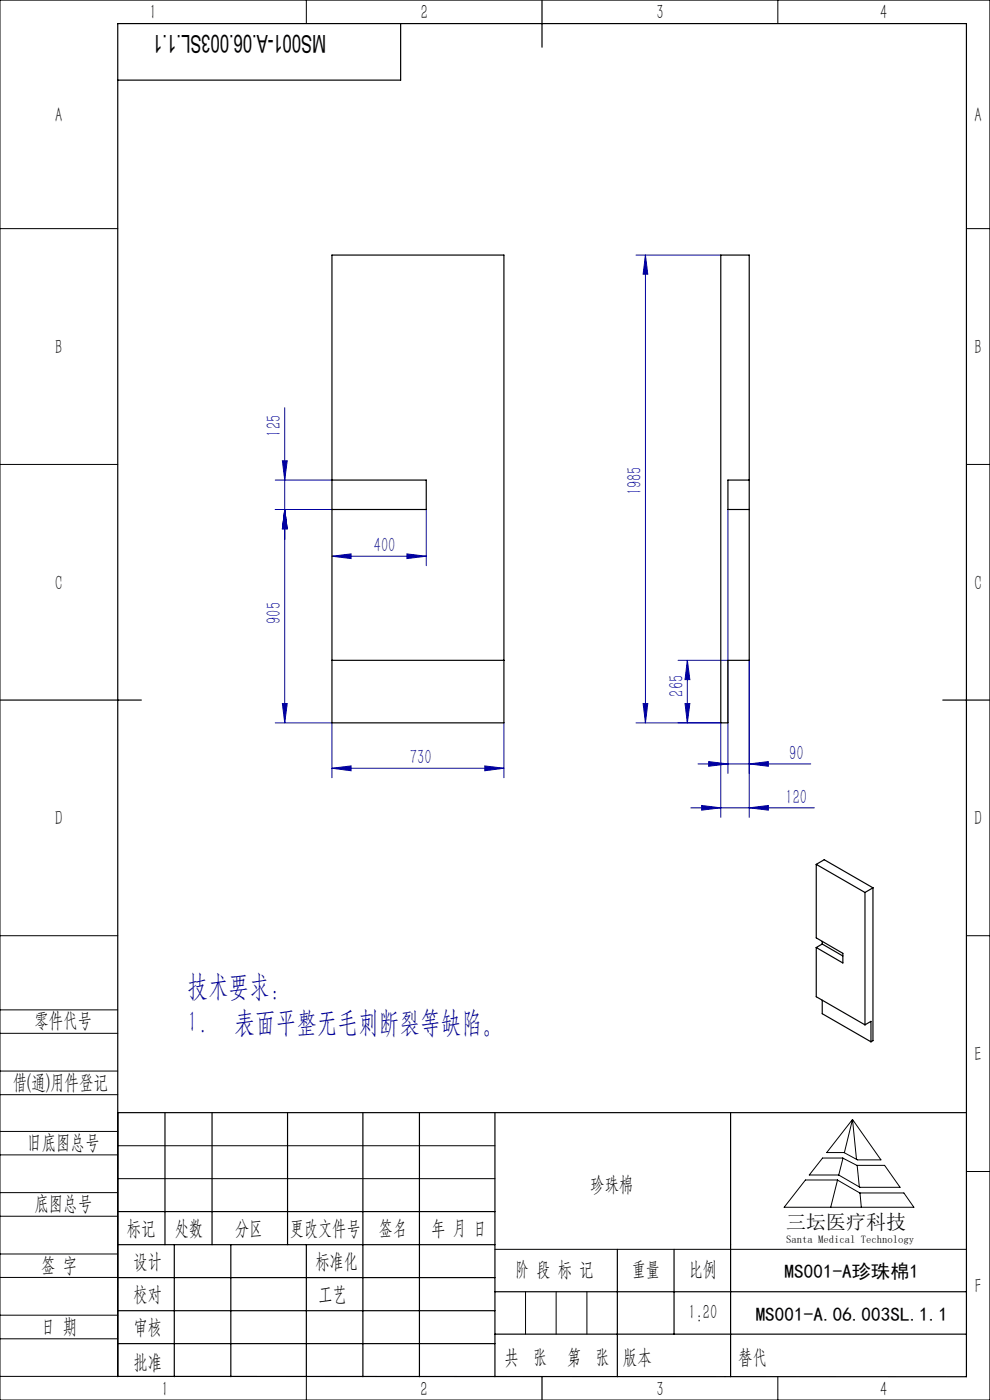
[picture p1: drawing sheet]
<svg xmlns="http://www.w3.org/2000/svg" width="210mm" height="297mm" viewBox="0 0 210 297" stroke-linecap="round" stroke-linejoin="round" font-family="sans-serif">
<g fill="none" stroke="#0000a0" stroke-width=".21">
<path d="M134.9 54.1h18M136.9 54.1v99.2M136.9 54.1l.5 4.1h-1zM59.9 97.8h1l-.5 4zM60.4 86.5v66.8M58.4 108.1h12M58.4 101.8h12M60.4 108.1l.5 4.1h-1zM70.4 118h20M70.4 118l4.1-.5v1zM86.3 117.5l4.1 .5-4.1 .5zM90.4 108.1v11.9"/>
<path d="M154.4 108.1v56M58.4 153.3h12v11.7M59.9 149.3h1l-.5 4zM106.9 153.3v11.7M134.9 153.3h18v20.1M136.4 149.3h1l-.5 4zM143.8 140.1h10.6M145.3 149.3h1l-.5 4zM145.8 140.1l.5 4.1h-1zM145.8 140.1v13.2M158.9 140.1v33.3M70.4 163l4.1-.5v1z"/>
<path d="M70.4 163h36.5M102.8 162.5l4.1 .5-4.1 .5zM146.5 171.4h26.3M148.1 162.1h23.9M148.8 170.9l4.1 .5-4.1 .5zM150.3 161.6l4.1 .5-4.1 .5zM158.9 162.1l4.1-.5v1zM158.9 171.4l4.1-.5v1z"/>
</g>
<g fill="none" stroke="#000" stroke-width=".21">
<path d="M0 0h210v297h-210zM65 0v5M165 0v5M0 48.5h25M205 48.5h5M0 98.5h25M205 98.5h5M0 198.5h25M205 198.5h5M0 214.2h25M0 219.2h25M0 232.2h25"/>
<path d="M0 227.2h25M25 236v56h-25M180.8 237.5l6.1 8.6h-5l-2.9-1.6h-3.6zM180.8 237.5l-1.7 7M180.8 237.5l.9 8.5M0 245h25M0 240h25M0 258h25M0 253h25M25 243.1h80M25 250h80M170.9 250.3h6.7l4.8 2.8h9.3l2.2 3h-27.6z"/>
<path d="M174.5 245.7h4.3l3 1.5h5.8l3.3 4.7h-8.5l-4.5-2.6h-6.2zM177.7 250.3l-1.5 5.8M178.8 245.7l-.9 3.6M181.8 247.2l.5 4.6M182.4 253.1l.3 3M205 248.5h5M0 271h25M0 266h25M0 279h25M105 265h100M111.5 274v9M118 274v9"/>
<path d="M124.5 274v9M0 284h25M65 292.1v4.9M153.7 292h.1M165 292v5"/>
</g>
<g fill="none" stroke="#000" stroke-width=".25">
<path d="M85 5v12h-60M115 0v10M0 148.5h30M200 148.5h10M25 236h180M35 236v28.1M45 236v28.1M61 236v28.1M77 236v56.1M89 236v56.1M105 236v56.1M155 236v56.1"/>
<path d="M25 257h80M25 264.1h80M25 271h80M25 278.1h80M37 264.1v28M49 264.1v28M65 264.1v28M105 274h100M131 265v27.1M143 265v18M25 292l180 .1v-287.1h-180v287.1M25 285h80"/>
<path d="M105 283h100M115 292v5"/>
</g>
<g fill="#0000a0">
<path d="M70.4 118l4.1-.5v1zM86.3 117.5l4.1 .5-4.1 .5zM150.3 161.6l4.1 .5-4.1 .5zM158.9 162.1l4.1-.5v1z"/>
<path d="M158.9 171.4l4.1-.5v1zM148.8 170.9l4.1 .5-4.1 .5z"/>
<path d="M102.8 162.5l4.1 .5-4.1 .5zM70.4 163l4.1-.5v1z"/>
<path d="M136.4 149.3h1l-.5 4zM136.9 54.1l.5 4.1h-1z"/>
<path d="M145.3 149.3h1l-.5 4zM145.8 140.1l.5 4.1h-1z"/>
<path d="M60.4 108.1l.5 4.1h-1zM59.9 149.3h1l-.5 4zM59.9 97.8h1l-.5 4zM60.4 108.1l.5 4.1h-1z"/>
</g>
<g fill="none" stroke="#000" stroke-width=".25">
<path d="M70.4 54.1h36.5v99.2h-36.5zM152.9 54.1h6v86h-4.5v13.2h-1.5zM70.4 101.8h20v6.3h-20M158.9 101.8h-4.5v6.3h4.5M70.4 140.1h36.5M173.1 183.4v15.6l5.7 3.2v2.1l-5.7-3.3M173.1 183.4l10.4 5.9M173.1 183.4l1.7-1 10.4 5.9M174.4 199.7v.6M183.5 189.3v28.1M185.2 188.3l-1.7 1M185.2 188.3v32.5l-.5 .2"/>
<path d="M173.1 201v10.5l10.4 5.9M174.4 200.3l4.4 2.5M174.4 212.2v2.8l10.3 6M174.4 200.3l-1.3 .7M183.5 217.4l1.2-.7v4.3"/>
</g>
<g font-size="6.3" fill="#0000a0">
<text x="39.7" y="211.2">技术要求：</text>
<text x="39.7" y="218.9">1.</text>
<text x="49.7" y="218.9">表面平整无毛刺断裂等缺陷。</text>
</g>
<text font-size="5.2" x="69.2" y="7.3" transform="rotate(-180 69.2 7.3)">MS001-A.06.003SL.1.1</text>
<g font-size="4.4" fill="#010000">
<text x="31.7" y="4.1">1</text>
<text x="89.2" y="4.1">2</text>
<text x="139.2" y="4.1">3</text>
<text x="186.7" y="4.1">4</text>
<text x="156.6" y="289.5">替代</text>
</g>
<g font-size="4.4">
<text x="11.7" y="25.9">A</text>
<text x="206.7" y="25.9">A</text>
<text x="11.7" y="75.1">B</text>
<text x="206.7" y="75.1">B</text>
<text x="11.7" y="125.1">C</text>
<text x="206.7" y="125.1">C</text>
<text x="11.7" y="175.1">D</text>
<text x="206.7" y="175.1">D</text>
<text x="7.3" y="217.9">零件代号</text>
<text x="206.7" y="225.1">E</text>
<text x="2.7" y="231">借(通)用件登记</text>
<text x="5.8" y="243.7">旧底图总号</text>
<text x="7.3" y="256.8">底图总号</text>
<text x="125.2" y="252.6">珍珠棉</text>
<text x="26.9" y="261.9">标记</text>
<text x="37.1" y="261.9">处数</text>
<text x="49.9" y="261.9">分区</text>
<text x="61.5" y="261.9">更改文件号</text>
<text x="80.4" y="261.9">签名</text>
<text x="91.5" y="261.9">年 月 日</text>
<text x="8.7" y="269.8">签 字</text>
<text x="28.3" y="268.9">设计</text>
<text x="66.9" y="268.9">标准化</text>
<text x="109.3" y="270.8">阶 段 标 记</text>
<text x="134" y="270.8">重量</text>
<text x="146.1" y="270.8">比例</text>
<text x="206.8" y="274.4">F</text>
<text x="28.3" y="276">校对</text>
<text x="67.6" y="276">工艺</text>
<text x="146" y="279.8">1:20</text>
<text x="8.7" y="282.9">日 期</text>
<text x="28.4" y="283">审核</text>
<text x="28.3" y="290.4">批准</text>
<text x="107" y="289.5">共 张</text>
<text x="120.3" y="289.5">第 张</text>
<text x="132.1" y="289.5">版本</text>
<text x="34.2" y="296.1">1</text>
<text x="89.2" y="296.2">2</text>
<text x="139.2" y="296.2">3</text>
<text x="186.7" y="296.2">4</text>
</g>
<g font-size="4.4" fill="#0000a0">
<text x="59.5" y="92.6" transform="rotate(-90 59.5 92.6)">125</text>
<text x="136.1" y="105.1" transform="rotate(-90 136.1 105.1)">1985</text>
<text x="79.3" y="117.1">400</text>
<text x="59.5" y="132.4" transform="rotate(-90 59.5 132.4)">905</text>
<text x="145" y="147.8" transform="rotate(-90 145 147.8)">265</text>
<text x="167.4" y="161.2">90</text>
<text x="87" y="162.1">730</text>
<text x="166.6" y="170.5">120</text>
</g>
<text font-size="4.2" x="166.8" y="260.7">三坛医疗科技</text>
<g font-size="4.1">
<text x="166.4" y="271.1">MS001-A珍珠棉1</text>
<text x="160.3" y="280.2">MS001-A.06.003SL.1.1</text>
</g>
<text font-size="2.3" x="166.8" y="263.6">Santa Medical Technology</text>
</svg>
